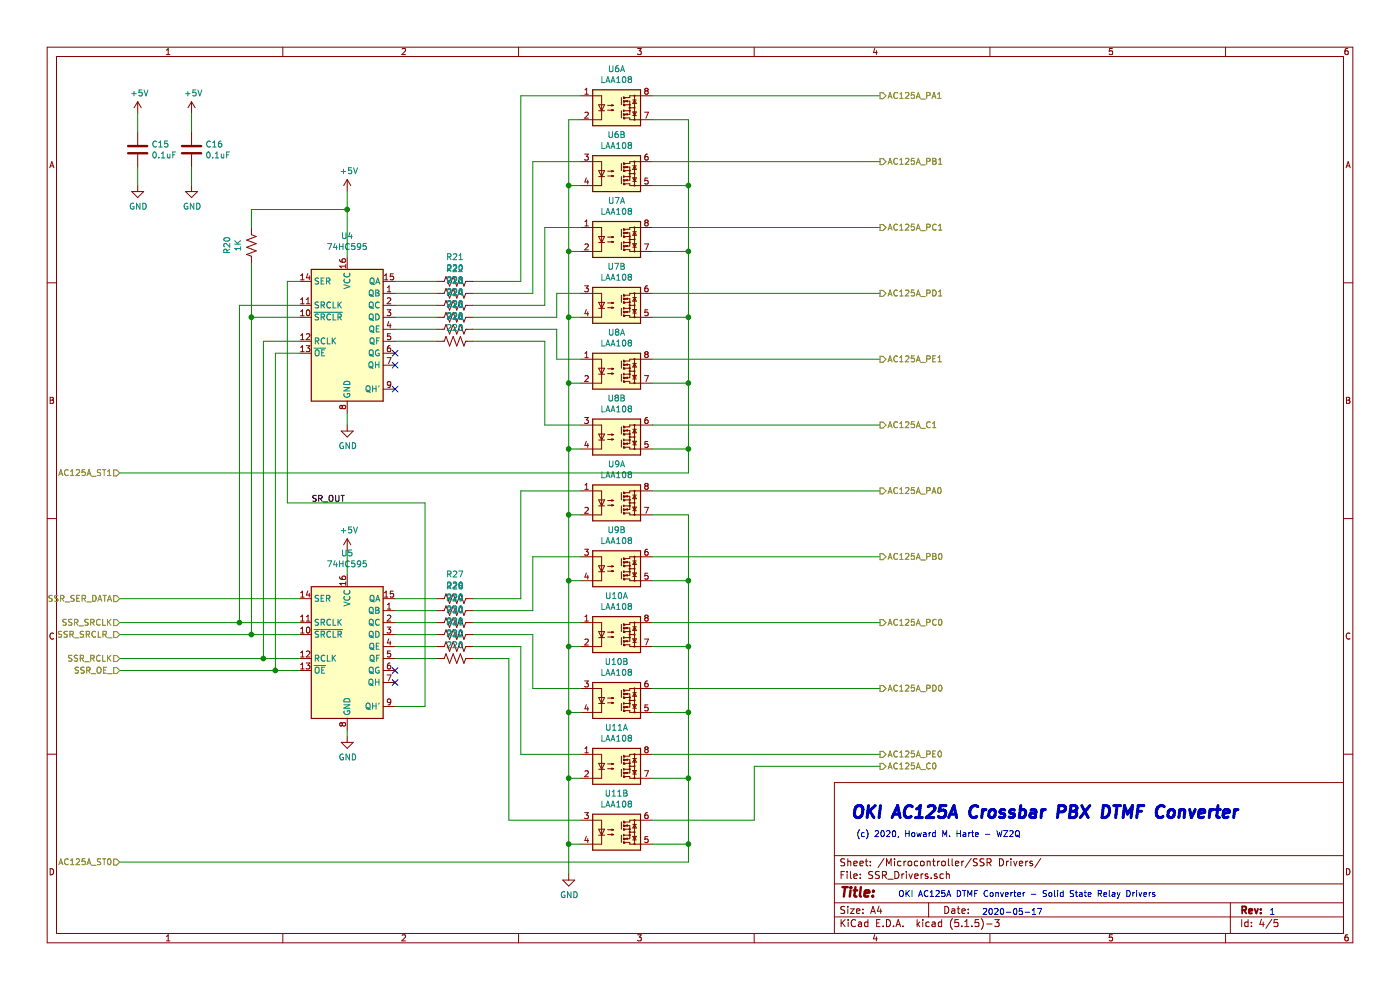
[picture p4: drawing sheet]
EESchema Schematic File Version 4
EELAYER 30 0
EELAYER END
$Descr A4 11693 8268
encoding utf-8
Sheet 4 5
Title ""
Date ""
Rev ""
Comp ""
Comment1 ""
Comment2 ""
Comment3 ""
Comment4 ""
$EndDescr
$Comp
L 74xx:74HC595 U4
U 1 1
P 2900 2750
F 0 "U4" H 2900 3531 50  0000 C CNN
F 1 "74HC595" H 2900 3440 50  0000 C CNN
F 2 "Package_DIP:DIP-16_W7.62mm" H 2900 2750 50  0001 C CNN
F 3 "http://www.ti.com/lit/ds/symlink/sn74hc595.pdf" H 2900 2750 50  0001 C CNN
	1    2900 2750
	1    0    0    -1  
$EndComp
$Comp
L 74xx:74HC595 U5
U 1 1
P 2900 5400
F 0 "U5" H 2900 6181 50  0000 C CNN
F 1 "74HC595" H 2900 6090 50  0000 C CNN
F 2 "Package_DIP:DIP-16_W7.62mm" H 2900 5400 50  0001 C CNN
F 3 "http://www.ti.com/lit/ds/symlink/sn74hc595.pdf" H 2900 5400 50  0001 C CNN
	1    2900 5400
	1    0    0    -1  
$EndComp
$Comp
L Relay_SolidState:LAA110 U6
U 1 1
P 5150 900
F 0 "U6" H 5150 1225 50  0000 C CNN
F 1 "LAA108" H 5150 1134 50  0000 C CNN
F 2 "Package_DIP:DIP-8_W7.62mm" H 4950 700 50  0001 L CIN
F 3 "http://www.clare.com/home/pdfs.nsf/www/LAA110.pdf/$file/LAA110.pdf" H 5150 900 50  0001 L CNN
	1    5150 900 
	1    0    0    -1  
$EndComp
$Comp
L Relay_SolidState:LAA110 U6
U 2 1
P 5150 1450
F 0 "U6" H 5150 1775 50  0000 C CNN
F 1 "LAA108" H 5150 1684 50  0000 C CNN
F 2 "Package_DIP:DIP-8_W7.62mm" H 4950 1250 50  0001 L CIN
F 3 "http://www.clare.com/home/pdfs.nsf/www/LAA110.pdf/$file/LAA110.pdf" H 5150 1450 50  0001 L CNN
	2    5150 1450
	1    0    0    -1  
$EndComp
$Comp
L Relay_SolidState:LAA110 U7
U 1 1
P 5150 2000
F 0 "U7" H 5150 2325 50  0000 C CNN
F 1 "LAA108" H 5150 2234 50  0000 C CNN
F 2 "Package_DIP:DIP-8_W7.62mm" H 4950 1800 50  0001 L CIN
F 3 "http://www.clare.com/home/pdfs.nsf/www/LAA110.pdf/$file/LAA110.pdf" H 5150 2000 50  0001 L CNN
	1    5150 2000
	1    0    0    -1  
$EndComp
$Comp
L Relay_SolidState:LAA110 U7
U 2 1
P 5150 2550
F 0 "U7" H 5150 2875 50  0000 C CNN
F 1 "LAA108" H 5150 2784 50  0000 C CNN
F 2 "Package_DIP:DIP-8_W7.62mm" H 4950 2350 50  0001 L CIN
F 3 "http://www.clare.com/home/pdfs.nsf/www/LAA110.pdf/$file/LAA110.pdf" H 5150 2550 50  0001 L CNN
	2    5150 2550
	1    0    0    -1  
$EndComp
$Comp
L Relay_SolidState:LAA110 U8
U 1 1
P 5150 3100
F 0 "U8" H 5150 3425 50  0000 C CNN
F 1 "LAA108" H 5150 3334 50  0000 C CNN
F 2 "Package_DIP:DIP-8_W7.62mm" H 4950 2900 50  0001 L CIN
F 3 "http://www.clare.com/home/pdfs.nsf/www/LAA110.pdf/$file/LAA110.pdf" H 5150 3100 50  0001 L CNN
	1    5150 3100
	1    0    0    -1  
$EndComp
$Comp
L Relay_SolidState:LAA110 U8
U 2 1
P 5150 3650
F 0 "U8" H 5150 3975 50  0000 C CNN
F 1 "LAA108" H 5150 3884 50  0000 C CNN
F 2 "Package_DIP:DIP-8_W7.62mm" H 4950 3450 50  0001 L CIN
F 3 "http://www.clare.com/home/pdfs.nsf/www/LAA110.pdf/$file/LAA110.pdf" H 5150 3650 50  0001 L CNN
	2    5150 3650
	1    0    0    -1  
$EndComp
$Comp
L Relay_SolidState:LAA110 U9
U 1 1
P 5150 4200
F 0 "U9" H 5150 4525 50  0000 C CNN
F 1 "LAA108" H 5150 4434 50  0000 C CNN
F 2 "Package_DIP:DIP-8_W7.62mm" H 4950 4000 50  0001 L CIN
F 3 "http://www.clare.com/home/pdfs.nsf/www/LAA110.pdf/$file/LAA110.pdf" H 5150 4200 50  0001 L CNN
	1    5150 4200
	1    0    0    -1  
$EndComp
$Comp
L Relay_SolidState:LAA110 U9
U 2 1
P 5150 4750
F 0 "U9" H 5150 5075 50  0000 C CNN
F 1 "LAA108" H 5150 4984 50  0000 C CNN
F 2 "Package_DIP:DIP-8_W7.62mm" H 4950 4550 50  0001 L CIN
F 3 "http://www.clare.com/home/pdfs.nsf/www/LAA110.pdf/$file/LAA110.pdf" H 5150 4750 50  0001 L CNN
	2    5150 4750
	1    0    0    -1  
$EndComp
$Comp
L Relay_SolidState:LAA110 U10
U 1 1
P 5150 5300
F 0 "U10" H 5150 5625 50  0000 C CNN
F 1 "LAA108" H 5150 5534 50  0000 C CNN
F 2 "Package_DIP:DIP-8_W7.62mm" H 4950 5100 50  0001 L CIN
F 3 "http://www.clare.com/home/pdfs.nsf/www/LAA110.pdf/$file/LAA110.pdf" H 5150 5300 50  0001 L CNN
	1    5150 5300
	1    0    0    -1  
$EndComp
$Comp
L Relay_SolidState:LAA110 U10
U 2 1
P 5150 5850
F 0 "U10" H 5150 6175 50  0000 C CNN
F 1 "LAA108" H 5150 6084 50  0000 C CNN
F 2 "Package_DIP:DIP-8_W7.62mm" H 4950 5650 50  0001 L CIN
F 3 "http://www.clare.com/home/pdfs.nsf/www/LAA110.pdf/$file/LAA110.pdf" H 5150 5850 50  0001 L CNN
	2    5150 5850
	1    0    0    -1  
$EndComp
$Comp
L Relay_SolidState:LAA110 U11
U 1 1
P 5150 6400
F 0 "U11" H 5150 6725 50  0000 C CNN
F 1 "LAA108" H 5150 6634 50  0000 C CNN
F 2 "Package_DIP:DIP-8_W7.62mm" H 4950 6200 50  0001 L CIN
F 3 "http://www.clare.com/home/pdfs.nsf/www/LAA110.pdf/$file/LAA110.pdf" H 5150 6400 50  0001 L CNN
	1    5150 6400
	1    0    0    -1  
$EndComp
$Comp
L Relay_SolidState:LAA110 U11
U 2 1
P 5150 6950
F 0 "U11" H 5150 7275 50  0000 C CNN
F 1 "LAA108" H 5150 7184 50  0000 C CNN
F 2 "Package_DIP:DIP-8_W7.62mm" H 4950 6750 50  0001 L CIN
F 3 "http://www.clare.com/home/pdfs.nsf/www/LAA110.pdf/$file/LAA110.pdf" H 5150 6950 50  0001 L CNN
	2    5150 6950
	1    0    0    -1  
$EndComp
Wire Wire Line
	4350 2350 3950 2350
Wire Wire Line
	4350 800  4850 800 
Wire Wire Line
	4350 800  4350 2350
Wire Wire Line
	3950 2450 4450 2450
Wire Wire Line
	4450 2450 4450 1350
Wire Wire Line
	4450 1350 4850 1350
Wire Wire Line
	3950 2550 4550 2550
Wire Wire Line
	4550 2550 4550 1900
Wire Wire Line
	4550 1900 4850 1900
Wire Wire Line
	3950 2650 4650 2650
Wire Wire Line
	4650 2650 4650 2450
Wire Wire Line
	4650 2450 4850 2450
Wire Wire Line
	3950 2750 4650 2750
Wire Wire Line
	4650 2750 4650 3000
Wire Wire Line
	4650 3000 4850 3000
Wire Wire Line
	4550 2850 4550 3550
Wire Wire Line
	4550 3550 4850 3550
Wire Wire Line
	3950 2850 4550 2850
Wire Wire Line
	2300 2950 2500 2950
Wire Wire Line
	2200 2850 2500 2850
Wire Wire Line
	2100 2650 2500 2650
Wire Wire Line
	3950 5000 4350 5000
Wire Wire Line
	4350 5000 4350 4100
Wire Wire Line
	4350 4100 4850 4100
Wire Wire Line
	3950 5100 4450 5100
Wire Wire Line
	4450 5100 4450 4650
Wire Wire Line
	4450 4650 4850 4650
Wire Wire Line
	3950 5200 4850 5200
Wire Wire Line
	3950 5300 4450 5300
Wire Wire Line
	4450 5300 4450 5750
Wire Wire Line
	4450 5750 4850 5750
Wire Wire Line
	3950 5400 4350 5400
Wire Wire Line
	4350 5400 4350 6300
Wire Wire Line
	4350 6300 4850 6300
Wire Wire Line
	3950 5500 4250 5500
Wire Wire Line
	4250 5500 4250 6850
Wire Wire Line
	4250 6850 4850 6850
Wire Wire Line
	4750 7300 4750 7050
Wire Wire Line
	4750 2100 4850 2100
Wire Wire Line
	4850 2650 4750 2650
Connection ~ 4750 2650
Wire Wire Line
	4750 2650 4750 2100
Wire Wire Line
	4850 3200 4750 3200
Connection ~ 4750 3200
Wire Wire Line
	4750 3200 4750 2650
Wire Wire Line
	4850 3750 4750 3750
Connection ~ 4750 3750
Wire Wire Line
	4750 3750 4750 3200
Wire Wire Line
	4850 4300 4750 4300
Connection ~ 4750 4300
Wire Wire Line
	4750 4300 4750 3750
Wire Wire Line
	4850 4850 4750 4850
Connection ~ 4750 4850
Wire Wire Line
	4750 4850 4750 4300
Wire Wire Line
	4850 5400 4750 5400
Connection ~ 4750 5400
Wire Wire Line
	4750 5400 4750 4850
Wire Wire Line
	4850 5950 4750 5950
Connection ~ 4750 5950
Wire Wire Line
	4750 5950 4750 5400
Wire Wire Line
	4850 6500 4750 6500
Connection ~ 4750 6500
Wire Wire Line
	4750 6500 4750 5950
Wire Wire Line
	4850 7050 4750 7050
Connection ~ 4750 7050
Wire Wire Line
	4750 7050 4750 6500
Wire Wire Line
	5450 7050 5750 7050
Wire Wire Line
	5750 7050 5750 6500
Wire Wire Line
	5750 1000 5450 1000
Wire Wire Line
	5450 1550 5750 1550
Connection ~ 5750 1550
Wire Wire Line
	5750 1550 5750 1000
Wire Wire Line
	5450 2100 5750 2100
Connection ~ 5750 2100
Wire Wire Line
	5750 2100 5750 1550
Wire Wire Line
	5450 2650 5750 2650
Connection ~ 5750 2650
Wire Wire Line
	5750 2650 5750 2100
Wire Wire Line
	5450 3200 5750 3200
Connection ~ 5750 3200
Wire Wire Line
	5750 3200 5750 2650
Wire Wire Line
	5450 3750 5750 3750
Wire Wire Line
	5750 3750 5750 3200
Wire Wire Line
	5450 4300 5750 4300
Wire Wire Line
	5450 4850 5750 4850
Connection ~ 5750 4850
Wire Wire Line
	5750 4850 5750 4300
Wire Wire Line
	5450 5400 5750 5400
Connection ~ 5750 5400
Wire Wire Line
	5750 5400 5750 4850
Wire Wire Line
	5450 5950 5750 5950
Connection ~ 5750 5950
Wire Wire Line
	5750 5950 5750 5400
Wire Wire Line
	5450 6500 5750 6500
Connection ~ 5750 6500
Wire Wire Line
	5750 6500 5750 5950
$Comp
L Device:R_US R?
U 1 1
P 3800 2350
AR Path="/5ED492A3" Ref="R?"  Part="1" 
AR Path="/5EBEBADD/5ED492A3" Ref="R?"  Part="1" 
AR Path="/5EBEBADD/5ECC2A81/5ED492A3" Ref="R21"  Part="1" 
F 0 "R21" V 3595 2350 50  0000 C CNN
F 1 "220" V 3686 2350 50  0000 C CNN
F 2 "Resistor_THT:R_Axial_DIN0207_L6.3mm_D2.5mm_P7.62mm_Horizontal" V 3840 2340 50  0001 C CNN
F 3 "~" H 3800 2350 50  0001 C CNN
	1    3800 2350
	0    1    1    0   
$EndComp
$Comp
L Device:R_US R?
U 1 1
P 3800 2450
AR Path="/5ED4C64E" Ref="R?"  Part="1" 
AR Path="/5EBEBADD/5ED4C64E" Ref="R?"  Part="1" 
AR Path="/5EBEBADD/5ECC2A81/5ED4C64E" Ref="R22"  Part="1" 
F 0 "R22" V 3595 2450 50  0000 C CNN
F 1 "220" V 3686 2450 50  0000 C CNN
F 2 "Resistor_THT:R_Axial_DIN0207_L6.3mm_D2.5mm_P7.62mm_Horizontal" V 3840 2440 50  0001 C CNN
F 3 "~" H 3800 2450 50  0001 C CNN
	1    3800 2450
	0    1    1    0   
$EndComp
$Comp
L Device:R_US R?
U 1 1
P 3800 2550
AR Path="/5ED4EADA" Ref="R?"  Part="1" 
AR Path="/5EBEBADD/5ED4EADA" Ref="R?"  Part="1" 
AR Path="/5EBEBADD/5ECC2A81/5ED4EADA" Ref="R23"  Part="1" 
F 0 "R23" V 3595 2550 50  0000 C CNN
F 1 "220" V 3686 2550 50  0000 C CNN
F 2 "Resistor_THT:R_Axial_DIN0207_L6.3mm_D2.5mm_P7.62mm_Horizontal" V 3840 2540 50  0001 C CNN
F 3 "~" H 3800 2550 50  0001 C CNN
	1    3800 2550
	0    1    1    0   
$EndComp
$Comp
L Device:R_US R?
U 1 1
P 3800 2650
AR Path="/5ED50E2F" Ref="R?"  Part="1" 
AR Path="/5EBEBADD/5ED50E2F" Ref="R?"  Part="1" 
AR Path="/5EBEBADD/5ECC2A81/5ED50E2F" Ref="R24"  Part="1" 
F 0 "R24" V 3595 2650 50  0000 C CNN
F 1 "220" V 3686 2650 50  0000 C CNN
F 2 "Resistor_THT:R_Axial_DIN0207_L6.3mm_D2.5mm_P7.62mm_Horizontal" V 3840 2640 50  0001 C CNN
F 3 "~" H 3800 2650 50  0001 C CNN
	1    3800 2650
	0    1    1    0   
$EndComp
$Comp
L Device:R_US R?
U 1 1
P 3800 2750
AR Path="/5ED53263" Ref="R?"  Part="1" 
AR Path="/5EBEBADD/5ED53263" Ref="R?"  Part="1" 
AR Path="/5EBEBADD/5ECC2A81/5ED53263" Ref="R25"  Part="1" 
F 0 "R25" V 3595 2750 50  0000 C CNN
F 1 "220" V 3686 2750 50  0000 C CNN
F 2 "Resistor_THT:R_Axial_DIN0207_L6.3mm_D2.5mm_P7.62mm_Horizontal" V 3840 2740 50  0001 C CNN
F 3 "~" H 3800 2750 50  0001 C CNN
	1    3800 2750
	0    1    1    0   
$EndComp
$Comp
L Device:R_US R?
U 1 1
P 3800 2850
AR Path="/5ED556D1" Ref="R?"  Part="1" 
AR Path="/5EBEBADD/5ED556D1" Ref="R?"  Part="1" 
AR Path="/5EBEBADD/5ECC2A81/5ED556D1" Ref="R26"  Part="1" 
F 0 "R26" V 3595 2850 50  0000 C CNN
F 1 "220" V 3686 2850 50  0000 C CNN
F 2 "Resistor_THT:R_Axial_DIN0207_L6.3mm_D2.5mm_P7.62mm_Horizontal" V 3840 2840 50  0001 C CNN
F 3 "~" H 3800 2850 50  0001 C CNN
	1    3800 2850
	0    1    1    0   
$EndComp
$Comp
L Device:R_US R?
U 1 1
P 3800 5000
AR Path="/5ED5829E" Ref="R?"  Part="1" 
AR Path="/5EBEBADD/5ED5829E" Ref="R?"  Part="1" 
AR Path="/5EBEBADD/5ECC2A81/5ED5829E" Ref="R27"  Part="1" 
F 0 "R27" V 3595 5000 50  0000 C CNN
F 1 "220" V 3686 5000 50  0000 C CNN
F 2 "Resistor_THT:R_Axial_DIN0207_L6.3mm_D2.5mm_P7.62mm_Horizontal" V 3840 4990 50  0001 C CNN
F 3 "~" H 3800 5000 50  0001 C CNN
	1    3800 5000
	0    1    1    0   
$EndComp
$Comp
L Device:R_US R?
U 1 1
P 3800 5100
AR Path="/5ED5A7D3" Ref="R?"  Part="1" 
AR Path="/5EBEBADD/5ED5A7D3" Ref="R?"  Part="1" 
AR Path="/5EBEBADD/5ECC2A81/5ED5A7D3" Ref="R28"  Part="1" 
F 0 "R28" V 3595 5100 50  0000 C CNN
F 1 "220" V 3686 5100 50  0000 C CNN
F 2 "Resistor_THT:R_Axial_DIN0207_L6.3mm_D2.5mm_P7.62mm_Horizontal" V 3840 5090 50  0001 C CNN
F 3 "~" H 3800 5100 50  0001 C CNN
	1    3800 5100
	0    1    1    0   
$EndComp
$Comp
L Device:R_US R?
U 1 1
P 3800 5200
AR Path="/5ED5CBB0" Ref="R?"  Part="1" 
AR Path="/5EBEBADD/5ED5CBB0" Ref="R?"  Part="1" 
AR Path="/5EBEBADD/5ECC2A81/5ED5CBB0" Ref="R29"  Part="1" 
F 0 "R29" V 3595 5200 50  0000 C CNN
F 1 "220" V 3686 5200 50  0000 C CNN
F 2 "Resistor_THT:R_Axial_DIN0207_L6.3mm_D2.5mm_P7.62mm_Horizontal" V 3840 5190 50  0001 C CNN
F 3 "~" H 3800 5200 50  0001 C CNN
	1    3800 5200
	0    1    1    0   
$EndComp
$Comp
L Device:R_US R?
U 1 1
P 3800 5300
AR Path="/5ED5F16C" Ref="R?"  Part="1" 
AR Path="/5EBEBADD/5ED5F16C" Ref="R?"  Part="1" 
AR Path="/5EBEBADD/5ECC2A81/5ED5F16C" Ref="R30"  Part="1" 
F 0 "R30" V 3595 5300 50  0000 C CNN
F 1 "220" V 3686 5300 50  0000 C CNN
F 2 "Resistor_THT:R_Axial_DIN0207_L6.3mm_D2.5mm_P7.62mm_Horizontal" V 3840 5290 50  0001 C CNN
F 3 "~" H 3800 5300 50  0001 C CNN
	1    3800 5300
	0    1    1    0   
$EndComp
$Comp
L Device:R_US R?
U 1 1
P 3800 5400
AR Path="/5ED61715" Ref="R?"  Part="1" 
AR Path="/5EBEBADD/5ED61715" Ref="R?"  Part="1" 
AR Path="/5EBEBADD/5ECC2A81/5ED61715" Ref="R31"  Part="1" 
F 0 "R31" V 3595 5400 50  0000 C CNN
F 1 "220" V 3686 5400 50  0000 C CNN
F 2 "Resistor_THT:R_Axial_DIN0207_L6.3mm_D2.5mm_P7.62mm_Horizontal" V 3840 5390 50  0001 C CNN
F 3 "~" H 3800 5400 50  0001 C CNN
	1    3800 5400
	0    1    1    0   
$EndComp
$Comp
L Device:R_US R?
U 1 1
P 3800 5500
AR Path="/5ED63E33" Ref="R?"  Part="1" 
AR Path="/5EBEBADD/5ED63E33" Ref="R?"  Part="1" 
AR Path="/5EBEBADD/5ECC2A81/5ED63E33" Ref="R32"  Part="1" 
F 0 "R32" V 3595 5500 50  0000 C CNN
F 1 "220" V 3686 5500 50  0000 C CNN
F 2 "Resistor_THT:R_Axial_DIN0207_L6.3mm_D2.5mm_P7.62mm_Horizontal" V 3840 5490 50  0001 C CNN
F 3 "~" H 3800 5500 50  0001 C CNN
	1    3800 5500
	0    1    1    0   
$EndComp
Wire Wire Line
	3300 2350 3650 2350
Wire Wire Line
	3300 2450 3650 2450
Wire Wire Line
	3300 2550 3650 2550
Wire Wire Line
	3300 2650 3650 2650
Wire Wire Line
	3300 2750 3650 2750
Wire Wire Line
	3300 2850 3650 2850
Wire Wire Line
	3300 5000 3650 5000
Wire Wire Line
	3300 5100 3650 5100
Wire Wire Line
	3300 5200 3650 5200
Wire Wire Line
	3300 5300 3650 5300
Wire Wire Line
	3300 5400 3650 5400
Wire Wire Line
	3300 5500 3650 5500
$Comp
L power:+5V #PWR?
U 1 1
P 1150 950
AR Path="/5ED957AE" Ref="#PWR?"  Part="1" 
AR Path="/5EBEBADD/5ED957AE" Ref="#PWR?"  Part="1" 
AR Path="/5EBEBADD/5ECC2A81/5ED957AE" Ref="#PWR024"  Part="1" 
F 0 "#PWR024" H 1150 800 50  0001 C CNN
F 1 "+5V" H 1165 1123 50  0000 C CNN
F 2 "" H 1150 950 50  0001 C CNN
F 3 "" H 1150 950 50  0001 C CNN
	1    1150 950 
	1    0    0    -1  
$EndComp
$Comp
L Device:C C?
U 1 1
P 1150 1250
AR Path="/5ED957B4" Ref="C?"  Part="1" 
AR Path="/5EBEBADD/5ED957B4" Ref="C?"  Part="1" 
AR Path="/5EBEBADD/5ECC2A81/5ED957B4" Ref="C15"  Part="1" 
F 0 "C15" H 1265 1296 50  0000 L CNN
F 1 "0.1uF" H 1265 1205 50  0000 L CNN
F 2 "Capacitor_THT:C_Disc_D3.0mm_W2.0mm_P2.50mm" H 1188 1100 50  0001 C CNN
F 3 "~" H 1150 1250 50  0001 C CNN
	1    1150 1250
	1    0    0    -1  
$EndComp
$Comp
L power:GND #PWR?
U 1 1
P 1150 1550
AR Path="/5ED957BA" Ref="#PWR?"  Part="1" 
AR Path="/5BA49F1B/5ED957BA" Ref="#PWR?"  Part="1" 
AR Path="/5EBEBADD/5ED957BA" Ref="#PWR?"  Part="1" 
AR Path="/5EBEBADD/5ECC2A81/5ED957BA" Ref="#PWR025"  Part="1" 
F 0 "#PWR025" H 1150 1300 50  0001 C CNN
F 1 "GND" H 1155 1377 50  0000 C CNN
F 2 "" H 1150 1550 50  0001 C CNN
F 3 "" H 1150 1550 50  0001 C CNN
	1    1150 1550
	1    0    0    -1  
$EndComp
Wire Wire Line
	1150 1100 1150 950 
Wire Wire Line
	1150 1400 1150 1550
$Comp
L power:+5V #PWR?
U 1 1
P 1600 950
AR Path="/5ED957C2" Ref="#PWR?"  Part="1" 
AR Path="/5EBEBADD/5ED957C2" Ref="#PWR?"  Part="1" 
AR Path="/5EBEBADD/5ECC2A81/5ED957C2" Ref="#PWR026"  Part="1" 
F 0 "#PWR026" H 1600 800 50  0001 C CNN
F 1 "+5V" H 1615 1123 50  0000 C CNN
F 2 "" H 1600 950 50  0001 C CNN
F 3 "" H 1600 950 50  0001 C CNN
	1    1600 950 
	1    0    0    -1  
$EndComp
$Comp
L Device:C C?
U 1 1
P 1600 1250
AR Path="/5ED957C8" Ref="C?"  Part="1" 
AR Path="/5EBEBADD/5ED957C8" Ref="C?"  Part="1" 
AR Path="/5EBEBADD/5ECC2A81/5ED957C8" Ref="C16"  Part="1" 
F 0 "C16" H 1715 1296 50  0000 L CNN
F 1 "0.1uF" H 1715 1205 50  0000 L CNN
F 2 "Capacitor_THT:C_Disc_D3.0mm_W2.0mm_P2.50mm" H 1638 1100 50  0001 C CNN
F 3 "~" H 1600 1250 50  0001 C CNN
	1    1600 1250
	1    0    0    -1  
$EndComp
$Comp
L power:GND #PWR?
U 1 1
P 1600 1550
AR Path="/5ED957CE" Ref="#PWR?"  Part="1" 
AR Path="/5BA49F1B/5ED957CE" Ref="#PWR?"  Part="1" 
AR Path="/5EBEBADD/5ED957CE" Ref="#PWR?"  Part="1" 
AR Path="/5EBEBADD/5ECC2A81/5ED957CE" Ref="#PWR027"  Part="1" 
F 0 "#PWR027" H 1600 1300 50  0001 C CNN
F 1 "GND" H 1605 1377 50  0000 C CNN
F 2 "" H 1600 1550 50  0001 C CNN
F 3 "" H 1600 1550 50  0001 C CNN
	1    1600 1550
	1    0    0    -1  
$EndComp
Wire Wire Line
	1600 1100 1600 950 
Wire Wire Line
	1600 1400 1600 1550
$Comp
L Device:R_US R?
U 1 1
P 2100 2050
AR Path="/5EDA0428" Ref="R?"  Part="1" 
AR Path="/5EBEBADD/5EDA0428" Ref="R?"  Part="1" 
AR Path="/5EBEBADD/5ECC2A81/5EDA0428" Ref="R20"  Part="1" 
F 0 "R20" V 1895 2050 50  0000 C CNN
F 1 "1K" V 1986 2050 50  0000 C CNN
F 2 "Resistor_THT:R_Axial_DIN0207_L6.3mm_D2.5mm_P7.62mm_Horizontal" V 2140 2040 50  0001 C CNN
F 3 "~" H 2100 2050 50  0001 C CNN
	1    2100 2050
	1    0    0    -1  
$EndComp
Wire Wire Line
	2100 1900 2100 1750
Wire Wire Line
	2100 1750 2900 1750
Wire Wire Line
	2900 1750 2900 2150
Wire Wire Line
	2900 1750 2900 1600
Connection ~ 2900 1750
$Comp
L power:+5V #PWR?
U 1 1
P 2900 1600
AR Path="/5EDAC102" Ref="#PWR?"  Part="1" 
AR Path="/5EBEBADD/5EDAC102" Ref="#PWR?"  Part="1" 
AR Path="/5EBEBADD/5ECC2A81/5EDAC102" Ref="#PWR028"  Part="1" 
F 0 "#PWR028" H 2900 1450 50  0001 C CNN
F 1 "+5V" H 2915 1773 50  0000 C CNN
F 2 "" H 2900 1600 50  0001 C CNN
F 3 "" H 2900 1600 50  0001 C CNN
	1    2900 1600
	1    0    0    -1  
$EndComp
$Comp
L power:GND #PWR?
U 1 1
P 2900 3550
AR Path="/5EDAC922" Ref="#PWR?"  Part="1" 
AR Path="/5BA49F1B/5EDAC922" Ref="#PWR?"  Part="1" 
AR Path="/5EBEBADD/5EDAC922" Ref="#PWR?"  Part="1" 
AR Path="/5EBEBADD/5ECC2A81/5EDAC922" Ref="#PWR029"  Part="1" 
F 0 "#PWR029" H 2900 3300 50  0001 C CNN
F 1 "GND" H 2905 3377 50  0000 C CNN
F 2 "" H 2900 3550 50  0001 C CNN
F 3 "" H 2900 3550 50  0001 C CNN
	1    2900 3550
	1    0    0    -1  
$EndComp
Wire Wire Line
	2900 3550 2900 3450
$Comp
L power:GND #PWR?
U 1 1
P 4750 7300
AR Path="/5EDB1995" Ref="#PWR?"  Part="1" 
AR Path="/5BA49F1B/5EDB1995" Ref="#PWR?"  Part="1" 
AR Path="/5EBEBADD/5EDB1995" Ref="#PWR?"  Part="1" 
AR Path="/5EBEBADD/5ECC2A81/5EDB1995" Ref="#PWR032"  Part="1" 
F 0 "#PWR032" H 4750 7050 50  0001 C CNN
F 1 "GND" H 4755 7127 50  0000 C CNN
F 2 "" H 4750 7300 50  0001 C CNN
F 3 "" H 4750 7300 50  0001 C CNN
	1    4750 7300
	1    0    0    -1  
$EndComp
$Comp
L power:GND #PWR?
U 1 1
P 2900 6150
AR Path="/5EDB24C3" Ref="#PWR?"  Part="1" 
AR Path="/5BA49F1B/5EDB24C3" Ref="#PWR?"  Part="1" 
AR Path="/5EBEBADD/5EDB24C3" Ref="#PWR?"  Part="1" 
AR Path="/5EBEBADD/5ECC2A81/5EDB24C3" Ref="#PWR031"  Part="1" 
F 0 "#PWR031" H 2900 5900 50  0001 C CNN
F 1 "GND" H 2905 5977 50  0000 C CNN
F 2 "" H 2900 6150 50  0001 C CNN
F 3 "" H 2900 6150 50  0001 C CNN
	1    2900 6150
	1    0    0    -1  
$EndComp
Wire Wire Line
	2900 6100 2900 6150
$Comp
L power:+5V #PWR?
U 1 1
P 2900 4600
AR Path="/5EDB70BE" Ref="#PWR?"  Part="1" 
AR Path="/5EBEBADD/5EDB70BE" Ref="#PWR?"  Part="1" 
AR Path="/5EBEBADD/5ECC2A81/5EDB70BE" Ref="#PWR030"  Part="1" 
F 0 "#PWR030" H 2900 4450 50  0001 C CNN
F 1 "+5V" H 2915 4773 50  0000 C CNN
F 2 "" H 2900 4600 50  0001 C CNN
F 3 "" H 2900 4600 50  0001 C CNN
	1    2900 4600
	1    0    0    -1  
$EndComp
Wire Wire Line
	2900 4800 2900 4600
NoConn ~ 3300 5600
NoConn ~ 3300 5700
NoConn ~ 3300 2950
NoConn ~ 3300 3050
Wire Wire Line
	4750 2100 4750 1550
Wire Wire Line
	4750 1000 4850 1000
Connection ~ 4750 2100
Wire Wire Line
	4750 1550 4850 1550
Connection ~ 4750 1550
Wire Wire Line
	4750 1550 4750 1000
Text HLabel 1000 3950 0    50   Input ~ 0
AC125A_ST1
Wire Wire Line
	1000 3950 5750 3950
Wire Wire Line
	5750 3950 5750 3750
Connection ~ 5750 3750
Text HLabel 1000 7200 0    50   Input ~ 0
AC125A_ST0
Wire Wire Line
	1000 7200 5750 7200
Wire Wire Line
	5750 7200 5750 7050
Connection ~ 5750 7050
Wire Wire Line
	5450 800  7350 800 
Text HLabel 7350 800  2    50   Output ~ 0
AC125A_PA1
Wire Wire Line
	5450 1350 7350 1350
Text HLabel 7350 1350 2    50   Output ~ 0
AC125A_PB1
Wire Wire Line
	5450 1900 7350 1900
Text HLabel 7350 1900 2    50   Output ~ 0
AC125A_PC1
Wire Wire Line
	5450 2450 7350 2450
Text HLabel 7350 2450 2    50   Output ~ 0
AC125A_PD1
Wire Wire Line
	5450 3000 7350 3000
Text HLabel 7350 3000 2    50   Output ~ 0
AC125A_PE1
Wire Wire Line
	5450 3550 7350 3550
Text HLabel 7350 3550 2    50   Output ~ 0
AC125A_C1
Wire Wire Line
	5450 4100 7350 4100
Text HLabel 7350 4100 2    50   Output ~ 0
AC125A_PA0
Wire Wire Line
	5450 4650 7350 4650
Text HLabel 7350 4650 2    50   Output ~ 0
AC125A_PB0
Wire Wire Line
	5450 5200 7350 5200
Text HLabel 7350 5200 2    50   Output ~ 0
AC125A_PC0
Wire Wire Line
	5450 5750 7350 5750
Text HLabel 7350 5750 2    50   Output ~ 0
AC125A_PD0
Wire Wire Line
	5450 6300 7350 6300
Text HLabel 7350 6300 2    50   Output ~ 0
AC125A_PE0
Text HLabel 7350 6400 2    50   Output ~ 0
AC125A_C0
Wire Wire Line
	5450 6850 6300 6850
Wire Wire Line
	6300 6850 6300 6400
Wire Wire Line
	6300 6400 7350 6400
NoConn ~ 3300 3250
Wire Wire Line
	3300 5900 3550 5900
Wire Wire Line
	3550 5900 3550 4200
Wire Wire Line
	3550 4200 2400 4200
Wire Wire Line
	2400 4200 2400 2350
Wire Wire Line
	2400 2350 2500 2350
Text HLabel 1000 5500 0    50   Input ~ 0
SSR_RCLK
Text HLabel 1000 5600 0    50   Input ~ 0
SSR_OE_
Text HLabel 1000 5300 0    50   Input ~ 0
SSR_SRCLR_
Wire Wire Line
	1000 5500 2200 5500
Wire Wire Line
	1000 5600 2300 5600
Wire Wire Line
	2200 2850 2200 5500
Connection ~ 2200 5500
Wire Wire Line
	2200 5500 2500 5500
Wire Wire Line
	2300 5600 2300 2950
Connection ~ 2300 5600
Wire Wire Line
	2300 5600 2500 5600
Text Label 2600 4200 0    50   ~ 0
SR_OUT
Wire Wire Line
	1000 5300 2100 5300
Wire Wire Line
	2500 5200 2000 5200
Wire Wire Line
	2500 2550 2000 2550
Wire Wire Line
	2100 2650 2100 2200
Wire Wire Line
	2000 2550 2000 5200
Connection ~ 2000 5200
Wire Wire Line
	2000 5200 1000 5200
Wire Wire Line
	2500 5000 1000 5000
Text HLabel 1000 5000 0    50   Input ~ 0
SSR_SER_DATA
Wire Wire Line
	2100 5300 2100 2650
Connection ~ 2100 5300
Wire Wire Line
	2100 5300 2500 5300
Connection ~ 2100 2650
Text HLabel 1000 5200 0    50   Input ~ 0
SSR_SRCLK
Text Notes 7500 7500 0    50   ~ 0
OKI AC125A DTMF Converter - Solid State Relay Drivers
Text Notes 8200 7650 0    50   ~ 0
2020-05-17
Text Notes 10600 7650 0    50   ~ 0
1
Text Notes 7100 6850 0    100  Italic 20
OKI AC125A Crossbar PBX DTMF Converter
Text Notes 7150 7000 0    50   ~ 0
(c) 2020, Howard M. Harte - WZ2Q
$EndSCHEMATC
